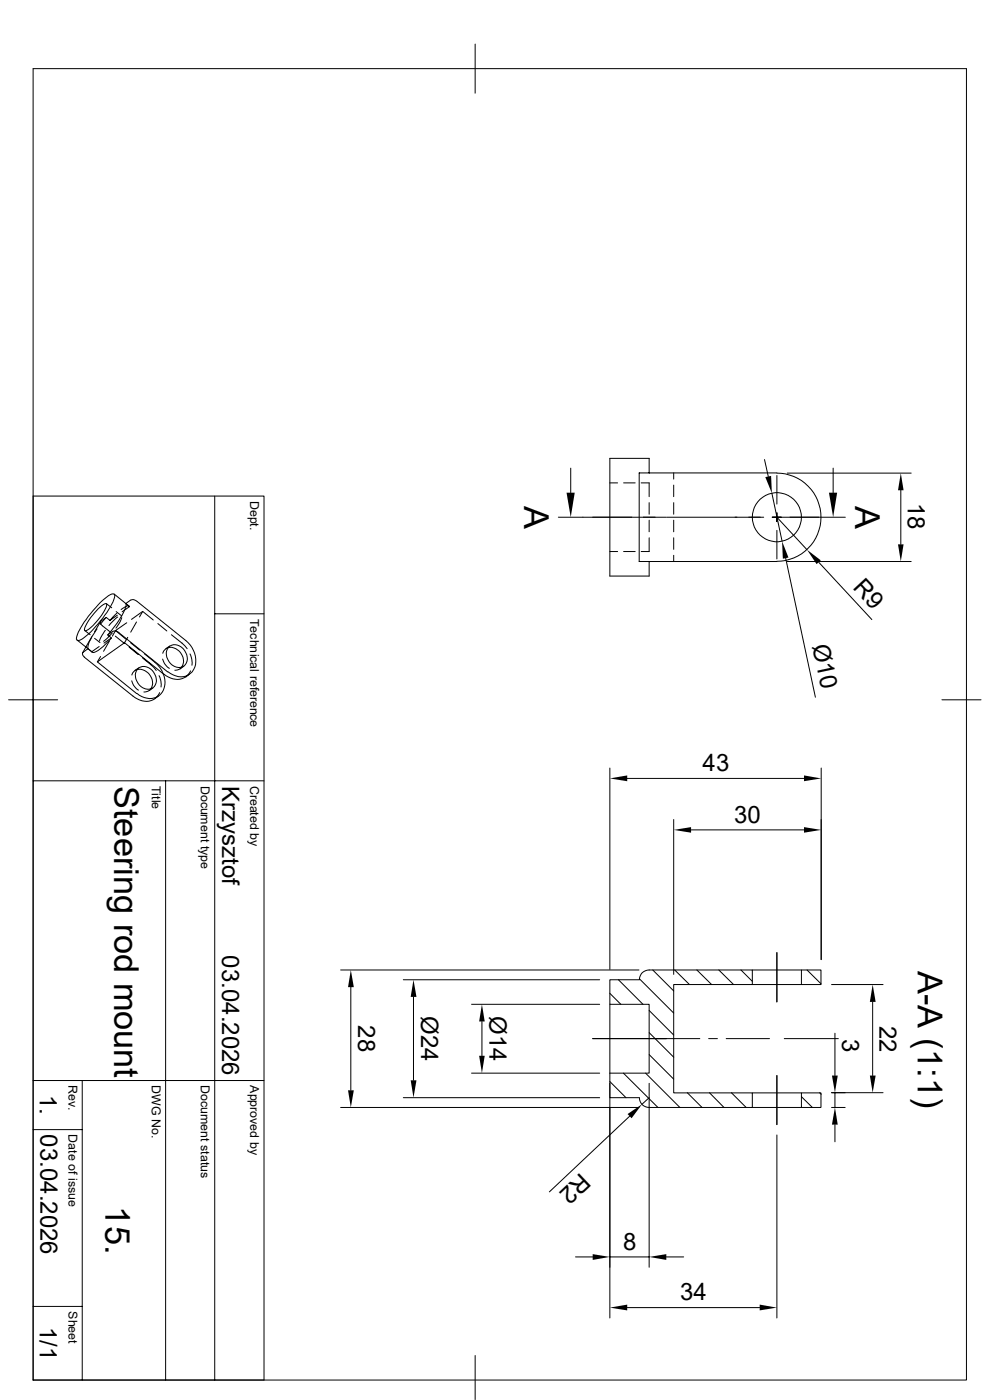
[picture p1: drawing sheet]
<svg xmlns="http://www.w3.org/2000/svg" width="210mm" height="297mm" viewBox="0 0 210 297" stroke-linecap="round" stroke-linejoin="round" font-family="sans-serif">
<g fill="none" stroke="#000" stroke-width=".21">
<path d="M7 14.6h198v278.2h-198zM100.8 9.4v10.4M121.1 99.3v5.2M162.2 97.5l.8 3.6M176.7 99.3v5.2M7 105.2h49v187.6h-49M45.6 105.2v187.6M118.4 109.7h23M129.4 117h1.6M129.4 102.4h1.6M132.3 117h2.4M132.3 102.4h2.4"/>
<path d="M136 102.4h1.7v3M137.7 100.3v-3.1h-8.3v25h8.3v-3.1M137.7 114.1v2.9h-1.7M137.7 110.4v2.4M137.7 106.6v2.5M137.7 100.3h-2.1v18.8h2.1M137.7 100.3h27.1M137.7 119.1h27.1M141.5 109.7h20.5M142.9 100.3v1.3M142.9 102.9v2.5M142.9 106.6v2.5"/>
<path d="M142.9 110.4v2.4M142.9 114.1v2.4M142.9 117.8v1.3M163.7 104.6l2.2 10.2M164.8 100.4a9.4 9.4 0 0 1 9.4 9.3 9.4 9.4 0 0 1-9.4 9.4M164.8 109.7l6.4 6.9M164.8 100.9v6M164.8 108.8v1.9M164.8 112.5v6.1M166.7 118.4l6.3 29.5M167 119.1h26.3M167 100.4h26.3"/>
<path d="M173.7 119.3l11.3 12.1M179.3 109.7h-15.5M191.1 104v11.5M16.4 135.8l3.2 2.5M17.7 138.4l-.2 .5 .4 .5M17.9 139.4l10.3 8.3a3.9 3.9 0 0 0 4.7 .6M18 133.8l1.1 .9M18.7 137.6l-1.1 .8M19.5 138.3h.1M19.5 135.1l-2 3.4M20.1 135.4l1.1 .9M20.6 133.4a10.4 10.4 0 0 0-2 4l.1 .2 .8 .7"/>
<path d="M20.8 129.2l1.3-1.1h.5a7.5 7.5 0 0 1-2.5 4.2l-1.4 1.3-.5 .2-.3-.1a7.5 7.5 0 0 1 2.5-4.1zM21 137.2l-1.5 1.1M21.3 127.8l1.7-1.4 .7-.4a.44 .44 0 0 1 .5 .1 .44 .44 0 0 1 .1 .4 19.5 19.5 0 0 1-5.5 8l-1.3 1-.7 .3a.44 .44 0 0 1-.4 0 .44 .44 0 0 1-.2-.5 19.3 19.3 0 0 1 5.1-7.5zM21.3 139.3l-.6 1.1M21.3 131.9l-1.2 2.1M22.4 133.7l-.8 1.2-.5 1.1M22.5 131l-1 .7a.62 .62 0 0 0 .2 1.1l1.8 1.4M22.6 128.1l1.1 .8M22.9 134.7l.7 .6-1.5 1.1M23.2 136l-1.2 2.2M23.3 131.6l-.8-.6-1.2 1.5M23.7 135.3a9 9 0 0 1-4 3.1l-.1-.1"/>
<path d="M23.8 134.3l-1.8 1.8M23.9 133.9l-1 .8M24 133.9h.6l.6 .3M24.2 126l3.2 2.6M24.5 135l1.9 1.5M24.5 133.8l2.2 1.8M24.5 133.8l-.7 1.2M24.6 129.8l1.2 .8M24.8 130.1l-1.5 1.5M24.9 130.5l-1.6 1.1M25 130.9l-1.9 1.8M25.2 134.2l10.4 8.3"/>
<path d="M25.8 131l-.3 .8-.9 1.5M26.7 128.1a6.6 6.6 0 0 1-1.5 3.5l-2.3 3.1M26.9 132.1l-2.4 1.7M27.1 135.2l-.7 1.2M27.4 137.3l1.9 1.6M27.5 128.7l-.2-.1a2.06 2.06 0 0 0-1.6 .7M27.5 128.7l-1.6 1.1M27.7 136.4l1.9 1.5M27.7 127.3l-1 .8 .8 .6M27.8 127.3l.6-.1 .6 .4M27.9 131.4l2.4-1.7 2.2 1.8M29 132l-1.3 2.1"/>
<path d="M29.1 127.6l10.3 8.3a5 5 0 0 1 1.4 6.6 3.6 3.6 0 0 1-5.2 0M30.3 139.6l1.7 1.5 1.1 1.1M30.3 129.7l-.7 1.2M30.6 138.7a9.5 9.5 0 0 1 4 4.3 3.5 3.5 0 0 1-2.9 5.2l-.5-.1a4.5 4.5 0 0 1-2.2-1M33.5 132.3l1.9 1.6M34.5 139.8l.4 1 1 1M34.5 138.6a1.86 1.86 0 0 1 3.2-.7 2.68 2.68 0 0 1 .8 3.6M35.7 137.3a2.33 2.33 0 0 1 3.7 1.2 1.93 1.93 0 0 1 .1 2.2 1.93 1.93 0 0 1-2.1 .8 2.91 2.91 0 0 1-1.7-4.2zM36 137.1l-.8 .5M36.4 134.7l2.2 1.7 1.1 1.2M40.3 138.7a4.1 4.1 0 0 1 .4 2.4M45.6 130.2h10.4"/>
<path d="M1.8 148.5h10.4M27.9 144.4l.4 1 1 1M29.1 142a1.67 1.67 0 0 0-1.1 1.2M29.1 142.1a2.83 2.83 0 0 1 2.7 1.1 2.83 2.83 0 0 1 .2 3 1.91 1.91 0 0 1-1.5 .6M29.2 141.9a2.33 2.33 0 0 1 3.7 1.2 1.93 1.93 0 0 1 0 2.2 1.93 1.93 0 0 1-2.1 .8 2.91 2.91 0 0 1-1.6-4.2zM29.4 141.7l-.8 .5M32.4 146l-.8 .5M33.6 147.7l-.7 .5M33.7 143.3a4.1 4.1 0 0 1 .5 2.5M33.9 146.9l-1 1.3M34.8 143.1l-8.4-6.7-5.7 4 8.3 6.8M34.8 143a3.9 3.9 0 0 0 4.6 .6"/>
<path d="M38.6 141.6a1.91 1.91 0 0 1-1.5 .6M39 141.4l-.8 .5M40.2 143l-.8 .6M40.4 142.3l-1 1.3M199.8 148.5h8.3M7 165.7h49M35.1 165.7v127.1M129.4 162.9v42.8M133.1 165.1h37.5M142.9 173.9v32.8M146.6 176.1h24M174.2 162.9v40.7"/>
<path d="M72.3 205.8h63.3M74.4 209.4v21.9M85.6 207.9h41.6M87.7 211.5v17.7M100 213.1h27.2M102.2 216.7v7.3M129.4 213.1v14.6M129.4 210.7l2.3 2.4M131.2 207.9l5.2 5.2M135.6 207.9h-6.2v5.2h8.3v14.6h-8.3M135.6 207.9a2.03 2.03 0 0 1 2.1-2.1h21.9v3.1h-16.7v23h16.7v3h-21.9a2.03 2.03 0 0 1-2.1-2M135.6 207.6l7.3 7.3"/>
<path d="M137.7 214.4l5.2 5.2M137.7 219.1l5.2 5.2M138.5 205.8l4.4 4.4M143.1 205.8l3.2 3.1M147.8 205.8l3.2 3.1M152.5 205.8l3.1 3.1M157.2 205.8l2.4 2.4M159.6 208.9h10.4M159.6 205.8h10.4M164.8 202.1v10.5M170 205.8h4.2v3.1h-4.2zM171.2 205.8l3 2.9"/>
<path d="M176.4 208.9h10.9M177.1 219.2v9M185.1 212.6v15.6M7 239.6h10.4M7 229.2h49M17.4 229.2v63.6M72.3 234.9h63.3M85.6 232.9h41.6M100 227.7h27.2M125.7 220.3h22.8M129.4 229.8v49.8M129.4 227.7v5.2h6.2"/>
<path d="M129.4 229.4l3.4 3.5M132.2 227.7l7.4 7.3M133.6 236.8l-17.1 16.1M136.9 227.7l7.3 7.3M137.7 232.9l-1.5 1.4M137.7 229.8v39.1M137.7 223.7l5.2 5.2M145.8 231.8l3.1 3.2M150.3 220.3h1.9M150.5 231.8l3.1 3.2M154.1 220.3h9.1M155.2 231.8l3.1 3.2"/>
<path d="M159.6 231.9h10.4M159.6 235h10.4M164.8 228.2v10.4M166.4 220.3h11.4M170 231.9h4.2v3h-4.2zM170 232.7l2.3 2.3M173.9 231.8l.3 .4M176.4 234.9h2.9M177.1 231.8v3.1M177.1 238.6v3.6M187.3 231.8h-10.9M164.8 240.8v38.8"/>
<path d="M7 277.2h10.4M122.1 266.7h3.6M129.4 266.7h8.3M133.1 277.4h28.1M141.4 266.7h3.6M100.8 287.6v9.3"/>
<circle cx="164.8" cy="109.7" r="5.2"/>
</g>
<g fill="#000">
<path d="M120.2 104.5h1.7l-.8 5.2zM162.3 101.2l1.3-.2 .1 3.6zM165.9 114.8l1.4 3.5-1.2 .2zM171.2 116.6l2.9 2.3-.9 .8zM175.9 104.5h1.7l-.9 5.2zM191.1 100.4l.6 3.6h-1.2zM190.5 115.5h1.2l-.6 3.6zM129.4 165.1l3.7-.6v1.2zM142.9 176.1l3.7-.6v1.2zM170.6 175.5l3.6 .6-3.6 .6zM170.6 164.5l3.6 .6-3.6 .6zM74.4 205.8l.7 3.6h-1.3z"/>
<path d="M87.7 207.9l.6 3.6h-1.2zM102.2 213.1l.6 3.6h-1.2zM185.1 208.9l.7 3.7h-1.3zM73.8 231.3h1.3l-.7 3.6zM87.1 229.2h1.2l-.6 3.7zM101.6 224h1.2l-.6 3.7zM133.1 236.3l3.1-2-2.2 2.9zM177.1 234.9l.6 3.7h-1.2zM176.5 228.2h1.2l-.6 3.6zM184.5 228.2h1.3l-.7 3.6zM125.7 266.1l3.7 .6-3.7 .6zM129.4 277.4l3.7-.6v1.2z"/>
<path d="M137.7 266.7l3.7-.6v1.2zM161.2 276.8l3.6 .6-3.6 .6z"/>
</g>
<g font-size="7.3">
<text x="111.2" y="107.3" transform="rotate(90 111.2 107.3)">A</text>
<text x="181.4" y="107.3" transform="rotate(90 181.4 107.3)">A</text>
<text x="24.2" y="166.7" transform="rotate(90 24.2 166.7)">Steering rod mount</text>
<text x="194.7" y="205.9" transform="rotate(90 194.7 205.9)">A-A (1:1)</text>
<text x="22.4" y="255.9" transform="rotate(90 22.4 255.9)">15.</text>
</g>
<g font-size="5.1">
<text x="192.6" y="106.7" transform="rotate(90 192.6 106.7)">18</text>
<text x="180.8" y="124.8" transform="rotate(47 180.8 124.8)">R9</text>
<text x="172.3" y="137" transform="rotate(78 172.3 137)">Ø10</text>
<text x="47.1" y="166.7" transform="rotate(90 47.1 166.7)">Krzysztof</text>
<text x="149.1" y="163.6">43</text>
<text x="155.7" y="174.5">30</text>
<text x="47.1" y="202.7" transform="rotate(90 47.1 202.7)">03.04.2026</text>
<text x="89.3" y="215.6" transform="rotate(90 89.3 215.6)">Ø24</text>
<text x="103.8" y="215.6" transform="rotate(90 103.8 215.6)">Ø14</text>
<text x="75.9" y="217.6" transform="rotate(90 75.9 217.6)">28</text>
<text x="178.6" y="220.5" transform="rotate(90 178.6 220.5)">3</text>
<text x="186.6" y="217.6" transform="rotate(90 186.6 217.6)">22</text>
<text x="8.4" y="232.3" transform="rotate(90 8.4 232.3)">1.</text>
<text x="8.6" y="240.7" transform="rotate(90 8.6 240.7)">03.04.2026</text>
<text x="123.1" y="248.6" transform="rotate(137 123.1 248.6)">R2</text>
<text x="132.2" y="265.1">8</text>
<text x="144.3" y="275.9">34</text>
<text x="8.4" y="281.4" transform="rotate(90 8.4 281.4)">1/1</text>
</g>
<g font-size="2.6">
<text x="53.1" y="106.3" transform="rotate(90 53.1 106.3)">Dept.</text>
<text x="53.1" y="131.3" transform="rotate(90 53.1 131.3)">Technical reference</text>
<text x="32.2" y="166.7" transform="rotate(90 32.2 166.7)">Title</text>
<text x="42.6" y="166.7" transform="rotate(90 42.6 166.7)">Document type</text>
<text x="53.1" y="166.7" transform="rotate(90 53.1 166.7)">Created by</text>
<text x="14.5" y="230.2" transform="rotate(90 14.5 230.2)">Rev.</text>
<text x="32.2" y="230.2" transform="rotate(90 32.2 230.2)">DWG No.</text>
<text x="42.6" y="230.2" transform="rotate(90 42.6 230.2)">Document status</text>
<text x="53.1" y="230.2" transform="rotate(90 53.1 230.2)">Approved by</text>
<text x="14.5" y="240.7" transform="rotate(90 14.5 240.7)">Date of issue</text>
<text x="14.5" y="278.2" transform="rotate(90 14.5 278.2)">Sheet</text>
</g>
</svg>
